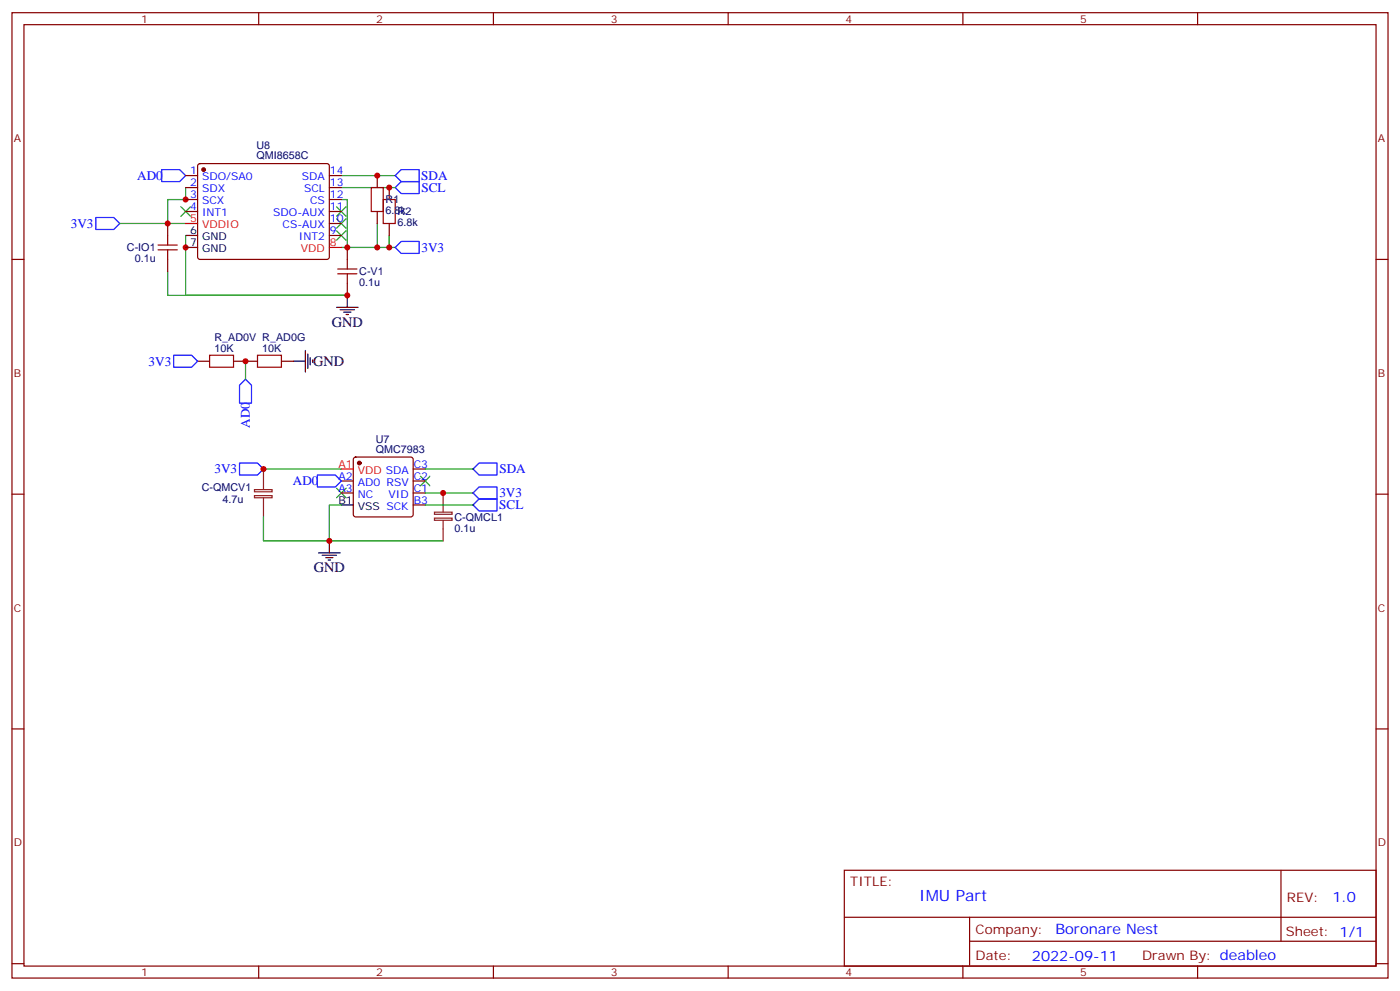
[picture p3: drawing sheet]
<svg xmlns="http://www.w3.org/2000/svg" width="412mm" height="292mm" viewBox="0 0 412 292" stroke-linecap="round" stroke-linejoin="round" font-family="sans-serif">
<g fill="none" stroke="#870000" stroke-width=".35">
<path d="M3.5 3.7h405.4v284.4h-405.4zM7.1 7.3h398.2v277.3h-398.2zM76.2 3.7v3.6M145.3 3.7v3.6M214.5 3.7v3.6M283.6 3.7v3.6M352.8 3.7v3.6M111.1 51.7v3.5M114.7 55.2v3.6M3.5 76.4h3.6M49.4 65.8v3.6M49.4 76.4v3.5"/>
<path d="M102.3 72.9v3.5M111.1 62.3v3.5M114.7 65.8v3.6M405.3 76.4h3.6M102.3 83.5v3.5M58.2 106.4h3.5M68.8 106.4h7M82.9 106.4h3.5M104.3 134.8l.5-.2h16.2l.5 .2 .2 .5v16.3l-.2 .5-.5 .2h-16.2l-.5-.3-.2-.4v-16.3zM121.7 138.1h3.5M3.5 145.6h3.6M100.5 141.7h3.6"/>
<path d="M100.5 145.2h3.6M121.7 141.7h3.5M121.7 145.2h3.5M121.7 148.7h3.5M405.3 145.6h3.6M3.5 214.7h3.6M405.3 214.7h3.6M248.7 256.3h156.6v28.3h-156.6zM377.3 256.4v20.8M248.7 270.2h156.5M285.6 277.2h119.6M285.6 270.2v14.1"/>
<path d="M3.5 283.8h3.6M76.2 284.6v3.5M145.3 284.6v3.5M214.5 284.6v3.5M283.6 284.6v3.5M352.8 284.6v3.5M405.3 283.8h3.6"/>
</g>
<path d="M53.3 60.9l2.8 2.8M56.1 60.9l-2.8 2.8M99.1 60.9l2.9 2.8M99.1 64.4l2.9 2.8M99.1 67.9l2.9 2.9M102 60.9l-2.9 2.8M102 64.4l-2.9 2.8M102 67.9l-2.9 2.9M99.1 143.8l2.9 2.8M102 143.8l-2.9 2.8M123.8 140.3l2.8 2.8M126.6 140.3l-2.8 2.8" fill="none" stroke="#3c3" stroke-width=".35"/>
<g fill="none" stroke="#008700" stroke-width=".35">
<path d="M54.7 55.2v3.6h-5.3v7M100.5 58.8h1.8v14.1M100.5 51.7h15.9M100.5 55.2h15.9M35.3 65.8h19.4M54.7 69.4v17.6h47.6h-52.9v-7.1M100.5 72.9h15.9M111.1 65.8v7.1M114.7 69.4v3.5M72.3 106.4v5.3M77.6 138.1h22.9M125.2 138.1h14.1"/>
<path d="M77.6 152.3v7h19.4M97 159.3h33.5M100.5 148.7h-3.5v10.6M125.2 145.2h14.1M125.2 148.7h14.1"/>
</g>
<path d="M47.6 50h5.3l1.8 1.7-1.8 1.8h-5.3zM116.4 55.2l1.8-1.7h5.3v3.5h-5.3zM116.4 51.7l1.8-1.7h5.3v3.5h-5.3zM28.2 64.1h5.3l1.8 1.7-1.8 1.8h-5.3zM116.4 72.9l1.8-1.8h5.3v3.5h-5.3zM51.2 104.6h5.2l1.8 1.8-1.8 1.8h-5.2zM70.6 113.5l1.7-1.8 1.8 1.8v5.2h-3.5zM70.6 136.4h5.2l1.8 1.7-1.8 1.8h-5.2zM93.5 139.9h5.3l1.7 1.8-1.7 1.7h-5.3zM139.3 138.1l1.8-1.7h5.3v3.5h-5.3zM139.3 145.2l1.8-1.8h5.3v3.6h-5.3zM139.3 148.7l1.8-1.7h5.3v3.5h-5.3z" fill="none" stroke="#00f" stroke-width=".35"/>
<path d="M109.4 55.2h3.5v7.1h-3.5zM112.9 58.8h3.5v7h-3.5zM46.6 73.6h5.6M46.6 72.2h5.6M49.4 69.4v2.8M49.4 73.6v2.8M99.5 79.2h5.6M102.3 76.4v2.8M99.5 80.6h5.6M102.3 80.6v2.9M61.7 104.6h7.1v3.6h-7.1zM75.8 104.6h7.1v3.6h-7.1z" fill="none" stroke="#a10000" stroke-width=".35"/>
<g fill="none" stroke="#000" stroke-width=".35">
<path d="M99.1 90.5h6.4M100.2 91.2h4.2M101.2 91.9h2.2M102 92.6h.7M102.3 87v3.5M86.4 106.4h3.6M90 103.2v6.4M90.7 104.3v4.2M91.4 105.3v2.2M92.1 106v.8M97 159.3v3.5M100.5 148.7h3.6"/>
<path d="M93.8 162.8h6.4M94.9 163.5h4.2M96 164.3h2.1M96.7 165h.7"/>
</g>
<path d="M77.6 138.1v6M75 144.2h5.2v.7h-5.2zM75 146h5.2v.6h-5.2zM77.6 146.6v5.7M128 152.6h5.2v.6h-5.2zM128 150.8h5.2v.7h-5.2zM130.5 145.2v5.6M130.5 153.3v6" fill="none" stroke="#8c2424" stroke-width=".35"/>
<circle cx="105.8" cy="136.4" r=".53" fill="#870000" stroke="#870000" stroke-width=".35"/>
<path d="M100.5 138.1h3.6" fill="none" stroke="#f00" stroke-width=".35"/>
<g fill="#c00">
<circle cx="54.7" cy="58.8" r=".88"/>
<circle cx="102.3" cy="87" r=".88"/>
<circle cx="54.7" cy="72.9" r=".88"/>
<circle cx="49.4" cy="65.8" r=".88"/>
<circle cx="102.3" cy="72.9" r=".88"/>
<circle cx="130.5" cy="145.2" r=".88"/>
<circle cx="97" cy="159.3" r=".88"/>
<circle cx="77.6" cy="138.1" r=".88"/>
<circle cx="72.3" cy="106.4" r=".88"/>
<circle cx="114.7" cy="72.9" r=".88"/>
<circle cx="111.1" cy="72.9" r=".88"/>
<circle cx="111.1" cy="51.7" r=".88"/>
<circle cx="114.7" cy="55.2" r=".88"/>
</g>
<path d="M54.7 51.7h3.5M54.7 55.2h3.5M54.7 58.8h3.5M58.4 48.4l.5-.2h37.4l.5 .2 .2 .5-.1 27.1-.6 .4-37.7-.1-.4-.6v-26.8zM97 51.7h3.5M97 55.2h3.5M97 58.8h3.5M54.7 62.3h3.5M97 62.3h3.5M97 69.4h3.5M97 65.8h3.5" fill="none" stroke="#870000" stroke-width=".35"/>
<circle cx="60" cy="50" r=".53" fill="#870000" stroke="#870000" stroke-width=".35"/>
<path d="M54.7 65.8h3.5M97 72.9h3.5" fill="none" stroke="#f00" stroke-width=".35"/>
<path d="M54.7 69.4h3.5M54.7 72.9h3.5" fill="none" stroke="#000" stroke-width=".35"/>
<text font-size="4.6" fill="#00f" x="270.8" y="265.4">IMU Part</text>
<g font-size="4.2">
<text x="97.7" y="96.2">GND</text>
<text x="92.3" y="107.8">GND</text>
<text x="92.4" y="168.5">GND</text>
</g>
<g font-size="4.2" fill="#00f">
<text x="392.5" y="265.6">1.0</text>
<text x="310.9" y="275.2">Boronare Nest</text>
<text x="304" y="283">2022-09-11</text>
</g>
<g font-size="3.9" fill="#00f">
<text x="40.4" y="53">AD0</text>
<text x="124.1" y="53">SDA</text>
<text x="124.1" y="56.6">SCL</text>
<text x="20.8" y="67.1">3V3</text>
<text x="124.2" y="74.1">3V3</text>
<text x="43.8" y="107.7">3V3</text>
<text x="73.6" y="125.9" transform="rotate(-90 73.6 125.9)">AD0</text>
<text x="63.2" y="139.4">3V3</text>
<text x="86.3" y="142.9">AD0</text>
<text x="147.1" y="139.4">SDA</text>
<text x="147.1" y="150">SCL</text>
<text x="147.1" y="146.5">3V3</text>
</g>
<g font-size="3.9" fill="#800">
<text x="250.5" y="260.9">TITLE:</text>
<text x="379.1" y="265.6">REV:</text>
<text x="287.4" y="275.1">Company:</text>
<text x="378.7" y="275.7">Sheet: 1/1</text>
<text x="287.4" y="282.8">Date:</text>
<text x="336.4" y="282.9">Drawn By: deableo</text>
</g>
<g font-size="3.2" fill="#800">
<text x="41.6" y="6.7">1</text>
<text x="110.8" y="6.7">2</text>
<text x="179.9" y="6.7">3</text>
<text x="249.1" y="6.7">4</text>
<text x="318.2" y="6.7">5</text>
<text x="4.1" y="41.8">A</text>
<text x="405.9" y="41.8">A</text>
<text x="4.1" y="111">B</text>
<text x="405.9" y="111">B</text>
<text x="4.1" y="180.1">C</text>
<text x="405.9" y="180.1">C</text>
<text x="4.1" y="249.3">D</text>
<text x="405.9" y="249.3">D</text>
<text x="41.6" y="287.5">1</text>
<text x="110.8" y="287.5">2</text>
<text x="179.9" y="287.5">3</text>
<text x="249.1" y="287.5">4</text>
<text x="318.2" y="287.5">5</text>
</g>
<g font-size="3.2" fill="#000080">
<text x="75.6" y="46.9">QMI8658C</text>
<text x="75.6" y="43.8">U8</text>
<text x="113.6" y="59.9">R1</text>
<text x="113.6" y="63.1">6.8k</text>
<text x="117.1" y="63.4">R2</text>
<text x="117.1" y="66.6">6.8k</text>
<text x="37.4" y="74">C-IO1</text>
<text x="39.7" y="77.2">0.1u</text>
<text x="105.8" y="81.1">C-V1</text>
<text x="105.8" y="84.2">0.1u</text>
<text x="63.2" y="100.4">R_AD0V R_AD0G</text>
<text x="63.2" y="103.6">10K</text>
<text x="77.3" y="103.6">10K</text>
<text x="110.7" y="130.4">U7</text>
<text x="110.7" y="133.5">QMC7983</text>
<text x="59.4" y="144.6">C-QMCV1</text>
<text x="65.6" y="148.1">4.7u</text>
<text x="133.9" y="153.4">C-QMCL1</text>
<text x="133.9" y="156.6">0.1u</text>
</g>
<g font-size="3.2" fill="#00f">
<text x="56" y="51.4">1</text>
<text x="59.5" y="53.1">SDO/SA0</text>
<text x="88.9" y="53.1">SDA</text>
<text x="97.2" y="51.4">14</text>
<text x="56" y="54.9">2</text>
<text x="56" y="58.4">3</text>
<text x="59.5" y="56.7">SDX</text>
<text x="89.6" y="56.7">SCL</text>
<text x="97.2" y="58.4">12</text>
<text x="97.2" y="54.9">13</text>
<text x="56" y="61.9">4</text>
<text x="59.5" y="60.2">SCX</text>
<text x="59.5" y="63.7">INT1</text>
<text x="80.5" y="63.7">SDO-AUX</text>
<text x="91.3" y="60.2">CS</text>
<text x="97.2" y="65.5">10</text>
<text x="97.2" y="61.9">11</text>
<text x="83.2" y="67.2">CS-AUX</text>
<text x="88" y="70.8">INT2</text>
<text x="97.2" y="69">9</text>
<text x="121.9" y="137.8">C3</text>
<text x="99.7" y="141.3">A2</text>
<text x="105.4" y="143.1">AD0 RSV</text>
<text x="121.9" y="141.3">C2</text>
<text x="99.7" y="144.9">A3</text>
<text x="105.4" y="146.6">NC</text>
<text x="114.5" y="146.6">VID</text>
<text x="121.9" y="148.4">B3</text>
<text x="121.9" y="144.9">C1</text>
</g>
<g font-size="3.2" fill="#f00">
<text x="56" y="65.5">5</text>
<text x="59.5" y="67.2">VDDIO</text>
<text x="88.6" y="74.3">VDD</text>
<text x="97.2" y="72.5">8</text>
<text x="99.7" y="137.8">A1</text>
<text x="105.4" y="139.6">VDD SDA</text>
</g>
<g font-size="3.2">
<text x="56" y="69">6</text>
<text x="59.5" y="70.8">GND</text>
<text x="56" y="72.5">7</text>
<text x="59.5" y="74.3">GND</text>
<text x="99.7" y="148.4">B1</text>
<text x="105.4" y="150.1">VSS SCK</text>
</g>
</svg>
